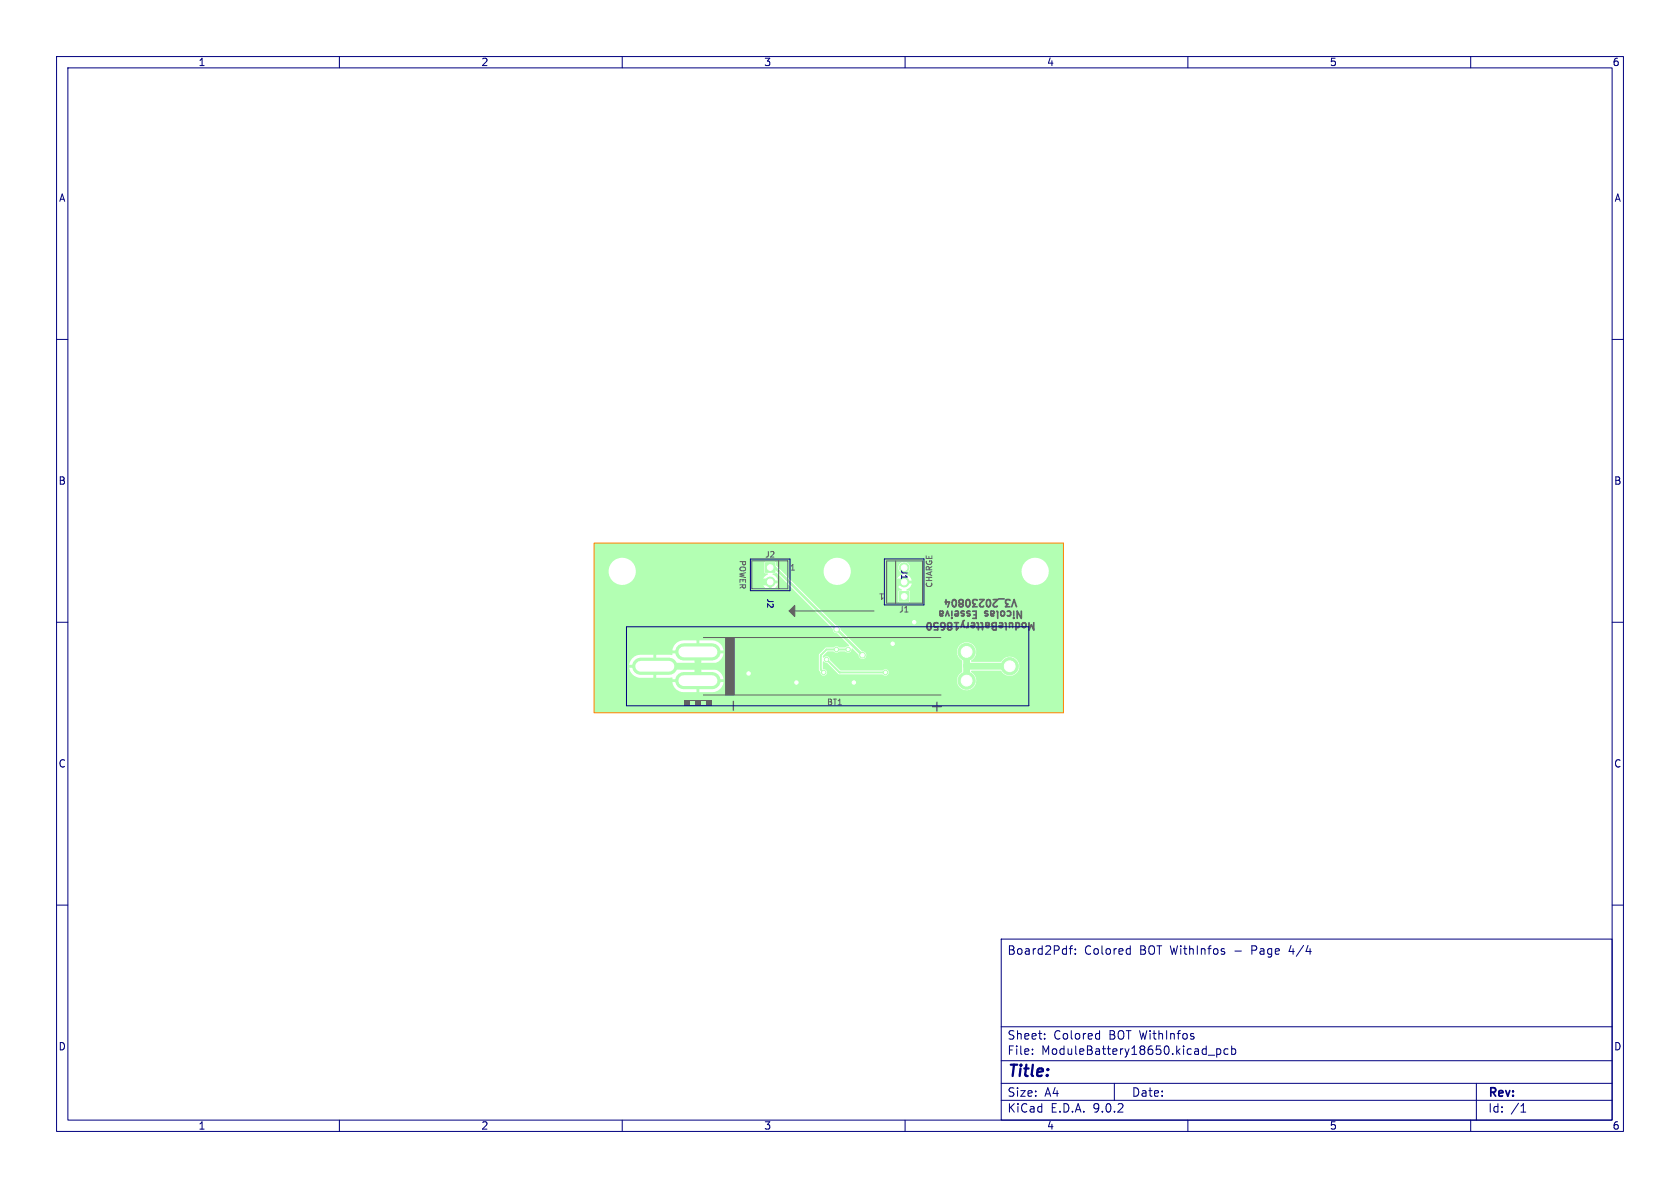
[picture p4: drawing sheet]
<svg xmlns="http://www.w3.org/2000/svg" width="297mm" height="210mm" viewBox="0 0 297 210" stroke-linecap="round" stroke-linejoin="round" font-family="sans-serif">
<g fill="#b3ffb3" stroke="#b3ffb3" stroke-width=".18">
<path d="M159 104.6h1.7v1.7h-1.7z"/>
<path d="M135.3 99.5h1.7v1.7h-1.7z"/>
<circle cx="159.8" cy="102.9" r=".85"/>
<circle cx="159.8" cy="100.4" r=".85"/>
<circle cx="136.2" cy="102.9" r=".85"/>
<circle cx="178.5" cy="117.8" r="1.52"/>
<circle cx="170.9" cy="115.2" r="1.52"/>
<circle cx="170.9" cy="120.3" r="1.52"/>
<circle cx="151" cy="120.7" r=".5"/>
<circle cx="140.8" cy="120.7" r=".5"/>
<circle cx="161.6" cy="110" r=".5"/>
<circle cx="132.3" cy="119" r=".5"/>
<circle cx="157.8" cy="113.8" r=".5"/>
<circle cx="147.9" cy="111.3" r=".5"/>
<circle cx="152.5" cy="115.8" r=".5"/>
<circle cx="145.6" cy="118.9" r=".4"/>
<circle cx="149.9" cy="114.8" r=".4"/>
<circle cx="147.9" cy="114.8" r=".4"/>
<circle cx="156.5" cy="118.9" r=".4"/>
<circle cx="146.1" cy="116.6" r=".4"/>
</g>
<path d="M113.3 117.8h5M120.9 115.2h5M120.9 120.3h5" fill="none" stroke="#b3ffb3" stroke-width="3"/>
<path d="M123.4 115.2v5.1M132.3 117.8v1.3M136.2 102.9h-3.7l-2.3 2.3v12.6M159.8 102.9h-1l-1 1v16l-1.9 1.9h-16.6l-4-4h-18.8M170.9 117.7l7.6 .1M170.9 115.2v5.1" fill="none" stroke="#b3ffb3" stroke-width="1.2"/>
<path d="M136.2 100.3h.8l15.5 15.5M157.8 110h3.8M140.8 120.7l.1 1.1M151 120.7v1.1" fill="none" stroke="#b3ffb3" stroke-width=".5"/>
<path d="M146.1 116.6l2.3 2.3h8.1M149.9 114.8h-3.8l-1 1v2.6l.5 .5" fill="none" stroke="#b3ffb3" stroke-width=".35"/>
<path d="M105.1 96h82.8l.1 4.9h-2.6v-.3a2.4 2.4 0 0 0-3.8-1.5 2.4 2.4 0 0 0 .3 4h-21.6v-.5h.9a1.58 1.58 0 0 0-1.1-1.1v-.1a1.03 1.03 0 0 0 .7-1.4 1.03 1.03 0 0 0-1.4-.6 1.03 1.03 0 0 0-.4 1.5h-8.6v-.3a2.41 2.41 0 0 0-3.8-1.5 2.41 2.41 0 0 0 .4 4.1 2.41 2.41 0 0 0 3.4-2.3h8.6l.6 .5v.1a1.43 1.43 0 0 0-1.1 1.1h.9v.5h-.9l.3 .6 .7 .6-.1 .1-.6 .1v1.8l.2 .2h1.7l.2-.1v-1.9l-.6-.1-.1-.1 .7-.6 .3-.6h20.7a2.4 2.4 0 0 0 3.5-2.2h2.6v16.9h-7.8v-.3a1.75 1.75 0 0 0-1.5-1.4 1.75 1.75 0 0 0-1.8 .9h-5.1l-.1-.2a1.72 1.72 0 0 0 .4-2.7 1.72 1.72 0 0 0-2.7 .1 1.72 1.72 0 0 0 .7 2.6v1.9l-.1 .2h-12.9a.61 .61 0 0 0-.4-.6 .61 .61 0 0 0-.7 .2h-7.4l-1.9-1.8a.63 .63 0 0 0-.4-.7 .63 .63 0 0 0-.7 .3l-.1-.1v-.3l.8-.7h1.1a.69 .69 0 0 0 1 0h1.1a.65 .65 0 0 0 .7 .1 .65 .65 0 0 0 .4-.7l1.2 1.1a.69 .69 0 0 0 .7 .8 .69 .69 0 0 0 .7-.8 .69 .69 0 0 0-.8-.6l-3.8-3.8a.75 .75 0 0 0-.8-.8l-10.6-10.5-.1-.7-1.9 .1-.1 1.5h-22.7a2.41 2.41 0 0 0-3.6-2 2.41 2.41 0 0 0-.1 4.1 2.41 2.41 0 0 0 3.7-1.8v-.3h22.7l.1 .4 .5 .1 .1 .1-.7 .5-.3 .6h.9v.5h-.9a1.34 1.34 0 0 0 1.1 1.1v-.9h.5v.9l.7-.3 .4-.6v-.2h-.9v-.5h.9a1.66 1.66 0 0 0-1-1.1l.2-.1 .6-.1 9.9 9.9a.74 .74 0 0 0 .8 .8l2.1 2.1-.7 .4h-1.1a.65 .65 0 0 0-.9 0h-1.4l-1.2 1.2v2.7l.2 .4a.61 .61 0 0 0 .7 .6 .61 .61 0 0 0 .5-.7 .61 .61 0 0 0-.7-.5v-1.2l.1-.1 .6 .3 2.1 2h7.7a.61 .61 0 0 0 .7 .2 .61 .61 0 0 0 .4-.5h12.9l-.2 .1a1.7 1.7 0 0 0-.6 1.6h-42.4v-.5h1.1v-.1a2.03 2.03 0 0 0-1.9-1.7h-2.4v1.1h-.5v-1.1h-2.7l-.1-.3h-1.1v-.5h1.1v-.2l.1-.1 2.7 .1v-1.1h.5v1.1l2.7-.1a2.03 2.03 0 0 0 1.6-1.7h-1.1v-.5h1.1a2.02 2.02 0 0 0-1.9-1.8h-2.4v1.1h-.5v-1.1h-2.6a2.03 2.03 0 0 0-1.6 1.8h1.1v.5h-1.1v.3h-.2l-2.7-.1v1.1h-.5v-1.1l-2.7 .1a2.03 2.03 0 0 0-1.6 1.7h1.1v.5h-1.1a2.02 2.02 0 0 0 2 1.8h2.3v-1.1h.5v1.1h2.8l.1 .3h1.1v.5h-1.1a2.02 2.02 0 0 0 1.9 1.8h2.3v-1.1h.5v1.1l2.7-.1a2.03 2.03 0 0 0 1.6-1.7h41.3l.1 .2a1.72 1.72 0 0 0 2.7 .8 1.72 1.72 0 0 0-.3-2.9l.1-.1h5.2a1.71 1.71 0 0 0 1.9 .8 1.71 1.71 0 0 0 1.3-1.6h7.8l-.1 8.2h-82.8z" fill="#b3ffb3"/>
<g fill="#fff" stroke="#fff" stroke-width=".18">
<circle cx="151" cy="120.7" r=".3"/>
<circle cx="140.8" cy="120.7" r=".3"/>
<circle cx="161.6" cy="110" r=".3"/>
<circle cx="132.3" cy="119.1" r=".3"/>
<circle cx="157.8" cy="113.8" r=".3"/>
<circle cx="147.9" cy="111.3" r=".3"/>
<circle cx="152.5" cy="115.8" r=".3"/>
<circle cx="145.6" cy="118.9" r=".2"/>
<circle cx="149.9" cy="114.8" r=".2"/>
<circle cx="147.9" cy="114.8" r=".2"/>
<circle cx="156.5" cy="118.9" r=".2"/>
<circle cx="146.1" cy="116.6" r=".2"/>
<circle cx="183" cy="101" r="2.15"/>
<circle cx="110" cy="101" r="2.15"/>
<circle cx="148" cy="101" r="2.15"/>
<circle cx="159.8" cy="105.4" r=".5"/>
<circle cx="159.8" cy="102.9" r=".5"/>
<circle cx="159.8" cy="100.4" r=".5"/>
<circle cx="136.2" cy="100.3" r=".5"/>
<circle cx="136.2" cy="102.9" r=".5"/>
<circle cx="178.5" cy="117.8" r=".95"/>
<circle cx="170.9" cy="115.2" r=".95"/>
<circle cx="170.9" cy="120.3" r=".95"/>
</g>
<path d="M113.3 117.8h5M120.9 115.2h5M120.9 120.3h5" fill="none" stroke="#fff" stroke-width="1.9"/>
<path d="M139.5 108l1-1v2z" fill="#626262" stroke="#626262" stroke-width=".18"/>
<path d="M132.9 99.1h6.4v5h-6.4zM137.7 99.1v5M156.7 99.2h6.4v7.4h-6.4zM158.3 99.2v7.4M124.4 112.7h41.9M139.5 108h15M121.9 124.7h1M121.9 123.8h1M123.8 124.7h1.1M123.9 123.8h1M124.4 122.9h41.9" fill="none" stroke="#626262" stroke-width=".18"/>
<path d="M164.1 110.1h.1a.68 .68 0 0 1 .4 .6 .68 .68 0 0 1-.4 .7 .84 .84 0 0 1-.1-1.3zM165.8 110.2l-.2-.1-.4 .1-.1 .4 .1 .2 .4 .1 .2-.2v.7h-.6M166.4 111.4h.3M166.6 110.1l-.3 .2v.3l.3 .3M167.1 106.4h.8l-.4 .9M167.2 106v.8M168.6 106l-.1 .1-.2 .4 .1 .5M174.6 108.1l-.3-.1-.2 .2v.2l.5 .2" fill="none" stroke="#626262" stroke-width=".3"/>
<path d="M129.6 124v1.5" fill="none" stroke="#626262" stroke-width=".25"/>
<g fill="#626262">
<path d="M124.9 123.8h1v1h-1z"/>
<path d="M122.9 123.8h1v1h-1z"/>
<path d="M120.9 123.8h1v1h-1z"/>
</g>
<path d="M128.3 112.7h1.5v10.2h-1.5z" fill="#626262" stroke="#626262" stroke-width=".18"/>
<g fill="none" stroke="#000080" stroke-width=".18">
<path d="M10 10h277v190h-277zM12 12h273v186h-273zM60 10v2M110 10v2M160 10v2M210 10v2M260 10v2M10 60h2M285 60h2M132.7 98.8h7v5.6h-7zM156.3 98.8h7v8.1h-7zM10 110h2"/>
<path d="M110.8 110.8h71.1v14h-71.1zM285 110h2M10 160h2M177 166h108v32h-108zM189 167.7h.6M189.6 167.2l-.4 .2v1.3M190.1 168.6v.1M190.1 167.8v.1M199.4 167.7l.4 .1M199.8 167.2v1.5M199.8 168.6l-.4 .1M216.3 168.2l.2 .2-.2 .3"/>
<path d="M216.3 167.7l.2 .1M285 160h2M60 198v2M110 198v2M160 198v2M177 194.5h108M177 191.5h108M177 187.5h108M177 181.5h108M182.5 186.3v.1M182.5 185.5v.1M184.7 183.6v.1"/>
<path d="M184.7 182.8v.1M194 182.7l.4 .1M194.4 182.2v1.5M194.4 183.6l-.4 .1M197 191.5v3M210 198v2M210.9 183.2l.2 .2-.2 .3M210.9 182.7l.1 .1M213.6 186.5h1.1M215.1 185.4v1.5M215.1 185.5l.4-.1 .3 .3v.4l-.1 .2h-.6M217.1 185.5l-.4-.1-.3 .3v.4l.1 .2h.6"/>
<path d="M217.7 185.5l.5-.1 .3 .3v.4l-.2 .2h-.6M217.7 184.9v1.5M260 198v2M261 191.5v6.5M268.9 196.6h.8M269 195.5l.3-.4v1.5"/>
</g>
<path d="M105 96h83v30h-83z" fill="none" stroke="#ff8000" stroke-width=".18"/>
<text font-size="2.8" fill="#626262" x="164.2" y="126.2">+</text>
<text font-size="2.8" fill="#000080" x="178" y="190.9">Title:</text>
<g font-size="2.1" fill="#000080">
<text x="178" y="169">Board2Pdf:</text>
<text x="191.7" y="169">Colored</text>
<text x="201.5" y="169">BOT WithInfos</text>
<text x="218.5" y="169">-</text>
<text x="221.6" y="169">Page</text>
<text x="228.4" y="169">4/4</text>
<text x="178" y="184">Sheet:</text>
<text x="186.2" y="184">Colored</text>
<text x="196.1" y="184">BOT WithInfos</text>
<text x="178" y="186.7">File:</text>
<text x="184.1" y="186.7">ModuleBattery18650.kicad_pcb</text>
<text x="178" y="196.9">KiCad</text>
<text x="178" y="194.1">Size:</text>
<text x="184.7" y="194.1">A4</text>
<text x="185.7" y="196.9">E.D.A.</text>
<text x="193.3" y="196.9">9.0.2</text>
<text x="200" y="194.1">Date:</text>
<text x="263" y="194.3">Rev:</text>
<text x="263" y="196.9">Id:</text>
<text x="267.1" y="196.9">/1</text>
</g>
<g font-size="1.8" fill="#000080">
<text x="35" y="11.9">1</text>
<text x="85" y="11.9">2</text>
<text x="135" y="11.9">3</text>
<text x="185" y="11.9">4</text>
<text x="235" y="11.9">5</text>
<text x="285" y="11.9">6</text>
<text x="10.3" y="35.9">A</text>
<text x="285.4" y="35.9">A</text>
<text x="10.3" y="85.9">B</text>
<text x="285.3" y="85.9">B</text>
<text x="10.3" y="135.9">C</text>
<text x="285.3" y="135.9">C</text>
<text x="10.3" y="185.9">D</text>
<text x="285.3" y="185.9">D</text>
<text x="35" y="199.9">1</text>
<text x="85" y="199.9">2</text>
<text x="135" y="199.9">3</text>
<text x="185" y="199.9">4</text>
<text x="235" y="199.9">5</text>
<text x="285" y="199.9">6</text>
</g>
<g font-size="1.8" fill="#626262">
<text x="172.5" y="107.5" transform="rotate(-180 172.5 107.5)">Esseiva</text>
<text x="180.1" y="105.5" transform="rotate(-180 180.1 105.5)">V3_20230804</text>
<text x="181.2" y="107.5" transform="rotate(-180 181.2 107.5)">Nicolas</text>
<text x="183.4" y="109.6" transform="rotate(-180 183.4 109.6)">ModuleBattery18650</text>
</g>
<g font-size="1.4" fill="#626262">
<text x="130.5" y="98.9" transform="rotate(90 130.5 98.9)">POWER</text>
<text x="135.2" y="98.8">J2</text>
<text x="139.6" y="101.1">1</text>
<text x="156.4" y="104.7" transform="rotate(-180 156.4 104.7)">1</text>
<text x="165" y="104" transform="rotate(-90 165 104)">CHARGE</text>
<text x="158.9" y="108.5">J1</text>
<text x="146.1" y="124.9">BT1</text>
</g>
<g font-size="1.4" fill="#000080">
<text x="159.1" y="100.6" transform="rotate(90 159.1 100.6)">J1</text>
<text x="135.4" y="105.7" transform="rotate(90 135.4 105.7)">J2</text>
</g>
</svg>
